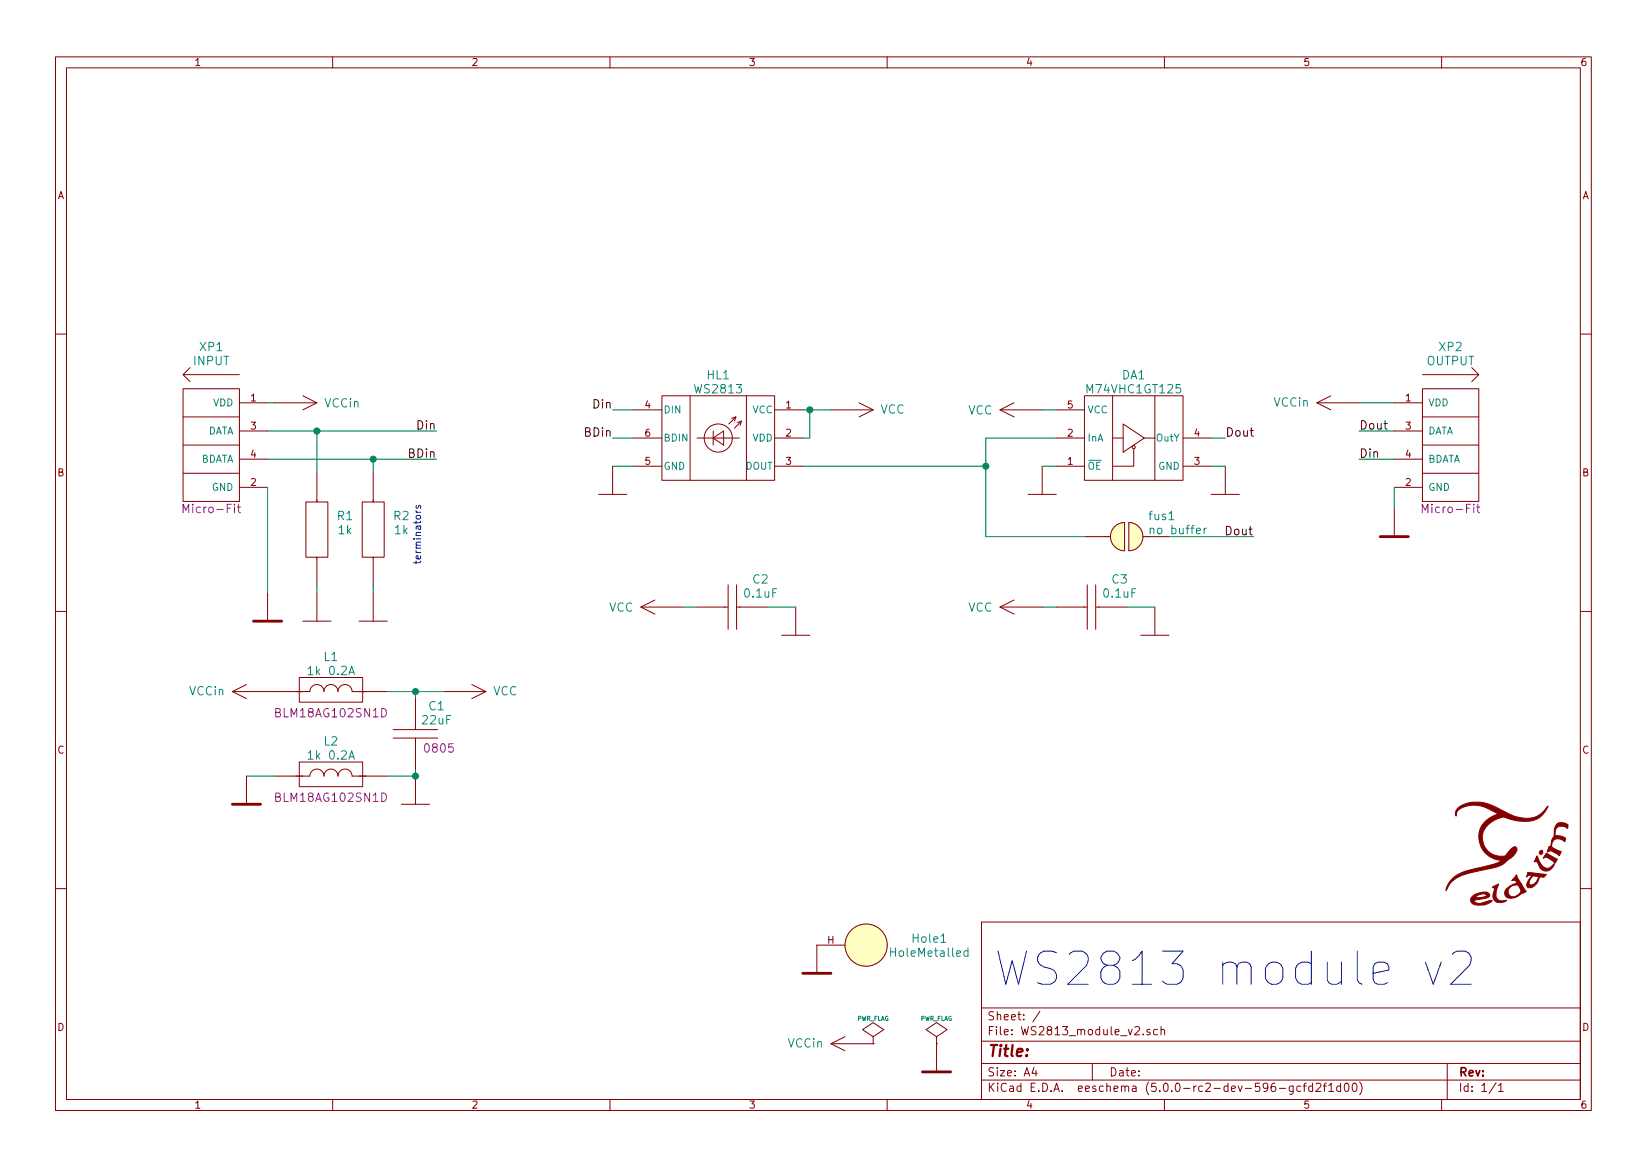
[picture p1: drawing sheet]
EESchema Schematic File Version 4
LIBS:WS2813_module_v2-cache
EELAYER 26 0
EELAYER END
$Descr A4 11693 8268
encoding utf-8
Sheet 1 1
Title ""
Date ""
Rev ""
Comp ""
Comment1 ""
Comment2 ""
Comment3 ""
Comment4 ""
$EndDescr
Text Notes 7050 7000 0    236  ~ 0
WS2813 module v2
$Comp
L Connectors:for_WS2813 XP2
U 1 1
P 10300 3150
F 0 "XP2" H 10300 3850 60  0000 C CNN
F 1 "OUTPUT" H 10300 3750 60  0000 C CNN
F 2 "Connectors:for_WS2813_MicroFit-1x4R" H 10300 2900 60  0001 C CNN
F 3 "" H 10300 2900 60  0000 C CNN
F 4 "Micro-Fit" H 10300 2700 60  0000 C CNN "Step"
	1    10300 3150
	-1   0    0    -1  
$EndComp
$Comp
L Connectors:for_WS2813 XP1
U 1 1
P 1500 3150
F 0 "XP1" H 1500 3850 60  0000 C CNN
F 1 "INPUT" H 1500 3750 60  0000 C CNN
F 2 "Connectors:for_WS2813_MicroFit-1x4R" H 1500 2900 60  0001 C CNN
F 3 "" H 1500 2900 60  0000 C CNN
F 4 "Micro-Fit" H 1500 2700 60  0000 C CNN "Step"
	1    1500 3150
	1    0    0    -1  
$EndComp
Wire Wire Line
	1900 4200 1900 3450
Wire Wire Line
	9900 3450 9900 3600
$Comp
L LED:WS2813 HL1
U 1 2
P 5100 3100
F 0 "HL1" H 5100 3550 60  0000 C CNN
F 1 "WS2813" H 5100 3450 60  0000 C CNN
F 2 "LEDs:WS2813" H 5100 2750 60  0001 C CNN
F 3 "" H 4850 3400 60  0000 C CNN
	1    5100 3100
	1    0    0    -1  
$EndComp
Wire Wire Line
	5700 3100 5750 3100
Wire Wire Line
	5750 3100 5750 2900
Wire Wire Line
	5700 2900 5750 2900
Wire Wire Line
	1900 2850 1950 2850
Wire Wire Line
	3100 3050 2250 3050
Wire Wire Line
	1900 3250 2650 3250
Wire Wire Line
	4350 3100 4500 3100
$Comp
L Power:GND #U07
U 1 1
P 4350 3300
F 0 "#U07" V 4400 3350 60  0001 C CNN
F 1 "GND" V 4400 3250 60  0001 C CNN
F 2 "" H 4350 3300 60  0000 C CNN
F 3 "" H 4350 3300 60  0000 C CNN
	1    4350 3300
	-1   0    0    -1  
$EndComp
Wire Wire Line
	4500 3300 4350 3300
Wire Wire Line
	9650 3050 9900 3050
Text Label 3100 3050 2    60   ~ 0
Din
Text Label 9650 3250 0    60   ~ 0
Din
Wire Wire Line
	9650 3250 9900 3250
$Comp
L Power:PWR_FLAG #FLG01
U 1 1
P 6200 7400
F 0 "#FLG01" H 6200 7495 30  0001 C CNN
F 1 "PWR_FLAG" H 6200 7580 30  0000 C CNN
F 2 "" H 6200 7400 60  0000 C CNN
F 3 "" H 6200 7400 60  0000 C CNN
	1    6200 7400
	1    0    0    -1  
$EndComp
$Comp
L PCB_details:HoleMetalled Hole1
U 1 1
P 6150 6700
F 0 "Hole1" H 5700 6750 60  0000 C CNN
F 1 "HoleMetalled" H 5700 6650 60  0000 C CNN
F 2 "PCB_details:Hole_for_M2" H 6150 6700 60  0001 C CNN
F 3 "" H 6150 6700 60  0000 C CNN
	1    6150 6700
	-1   0    0    -1  
$EndComp
$Comp
L Power:PWR_FLAG #FLG02
U 1 1
P 6650 7400
F 0 "#FLG02" H 6650 7495 30  0001 C CNN
F 1 "PWR_FLAG" H 6650 7580 30  0000 C CNN
F 2 "" H 6650 7400 60  0000 C CNN
F 3 "" H 6650 7400 60  0000 C CNN
	1    6650 7400
	1    0    0    -1  
$EndComp
Text Label 3100 3250 2    60   ~ 0
BDin
Text Label 9650 3050 0    60   ~ 0
Dout
Wire Wire Line
	9650 2850 9900 2850
$Comp
L Power:VCC #U011
U 1 1
P 5900 2900
F 0 "#U011" H 5950 2950 60  0001 C CNN
F 1 "VCC" H 6250 2900 60  0000 L CNN
F 2 "" H 5900 2900 60  0000 C CNN
F 3 "" H 5900 2900 60  0000 C CNN
	1    5900 2900
	1    0    0    1   
$EndComp
Text Label 4350 3100 2    60   ~ 0
BDin
Wire Wire Line
	4500 2900 4350 2900
Text Label 4350 2900 2    60   ~ 0
Din
Wire Wire Line
	5900 2900 5750 2900
Connection ~ 5750 2900
$Comp
L Capacitors:C_0603 C2
U 1 2
P 5250 4300
F 0 "C2" H 5400 4500 60  0000 C CNN
F 1 "0.1uF" H 5400 4400 60  0000 C CNN
F 2 "Capacitors:CAP0603" H 5450 4200 60  0001 C CNN
F 3 "" H 5250 4550 60  0000 C CNN
F 4 "2" H 5150 4500 60  0001 C CNN "SolderPoints"
F 5 "0" H 5150 4400 60  0001 C CNN "SolderPoints_DIP"
F 6 "0603" V 5300 4100 60  0001 C CNN "Size"
	1    5250 4300
	1    0    0    -1  
$EndComp
$Comp
L Power:GND #U06
U 1 1
P 8200 4300
F 0 "#U06" V 8250 4350 60  0001 C CNN
F 1 "GND" V 8250 4250 60  0001 C CNN
F 2 "" H 8200 4300 60  0000 C CNN
F 3 "" H 8200 4300 60  0000 C CNN
	1    8200 4300
	-1   0    0    -1  
$EndComp
$Comp
L Resistors:R_0603 R2
U 1 2
P 2900 3900
F 0 "R2" H 2850 4150 60  0000 C CNN
F 1 "1k" H 2850 4050 60  0000 C CNN
F 2 "Resistors:RES0603" H 2900 3750 60  0001 C CNN
F 3 "" H 2500 3900 60  0000 C CNN
F 4 "2" H 2700 4150 60  0001 C CNN "SolderPoints"
F 5 "0" H 2700 4050 60  0001 C CNN "SolderPoints_DIP"
	1    2900 3900
	1    0    0    -1  
$EndComp
$Comp
L Resistors:R_0603 R1
U 1 2
P 2500 3900
F 0 "R1" H 2450 4150 60  0000 C CNN
F 1 "1k" H 2450 4050 60  0000 C CNN
F 2 "Resistors:RES0603" H 2500 3750 60  0001 C CNN
F 3 "" H 2100 3900 60  0000 C CNN
F 4 "2" H 2300 4150 60  0001 C CNN "SolderPoints"
F 5 "0" H 2300 4050 60  0001 C CNN "SolderPoints_DIP"
	1    2500 3900
	1    0    0    -1  
$EndComp
$Comp
L Power:GND #U03
U 1 1
P 2250 4200
F 0 "#U03" V 2300 4250 60  0001 C CNN
F 1 "GND" V 2300 4150 60  0001 C CNN
F 2 "" H 2250 4200 60  0000 C CNN
F 3 "" H 2250 4200 60  0000 C CNN
	1    2250 4200
	-1   0    0    -1  
$EndComp
$Comp
L Power:GND #U04
U 1 1
P 2650 4200
F 0 "#U04" V 2700 4250 60  0001 C CNN
F 1 "GND" V 2700 4150 60  0001 C CNN
F 2 "" H 2650 4200 60  0000 C CNN
F 3 "" H 2650 4200 60  0000 C CNN
	1    2650 4200
	-1   0    0    -1  
$EndComp
Wire Wire Line
	2250 3350 2250 3050
Connection ~ 2250 3050
Wire Wire Line
	2250 3050 1900 3050
Wire Wire Line
	2650 3350 2650 3250
Connection ~ 2650 3250
Wire Wire Line
	2650 3250 3100 3250
Wire Wire Line
	2650 4150 2650 4200
Wire Wire Line
	2250 4150 2250 4200
Text Notes 3000 4000 1    50   ~ 0
terminators
$Comp
L Graphics:Eldalim Logo1
U 1 1
P 10700 6050
F 0 "Logo1" H 10700 6600 60  0001 C CNN
F 1 "Eldalim" H 10700 6500 60  0001 C CNN
F 2 "Graphics:Eldalim_5x4" H 10700 6050 60  0001 C CNN
F 3 "" H 10700 6050 60  0000 C CNN
	1    10700 6050
	1    0    0    -1  
$EndComp
$Comp
L Interface:M74VHC1GT125 DA1
U 1 1
P 8050 3100
F 0 "DA1" H 8050 3550 60  0000 C CNN
F 1 "M74VHC1GT125" H 8050 3450 60  0000 C CNN
F 2 "SOT:SOT23-5" H 8050 2750 60  0001 C CNN
F 3 "" H 8025 3100 60  0000 C CNN
F 4 "5" H 7650 3550 60  0001 C CNN "SolderPoints"
F 5 "0" H 7650 3450 60  0001 C CNN "SolderPoints_DIP"
	1    8050 3100
	1    0    0    -1  
$EndComp
$Comp
L Power:VCC #U014
U 1 1
P 7400 2900
F 0 "#U014" H 7450 2950 60  0001 C CNN
F 1 "VCC" H 7750 2900 60  0000 L CNN
F 2 "" H 7400 2900 60  0000 C CNN
F 3 "" H 7400 2900 60  0000 C CNN
	1    7400 2900
	-1   0    0    -1  
$EndComp
Wire Wire Line
	7500 2900 7400 2900
$Comp
L Power:GND #U015
U 1 1
P 7400 3300
F 0 "#U015" V 7450 3350 60  0001 C CNN
F 1 "GND" V 7450 3250 60  0001 C CNN
F 2 "" H 7400 3300 60  0000 C CNN
F 3 "" H 7400 3300 60  0000 C CNN
	1    7400 3300
	-1   0    0    -1  
$EndComp
Wire Wire Line
	7400 3300 7500 3300
$Comp
L Power:GND #U019
U 1 1
P 8700 3300
F 0 "#U019" V 8750 3350 60  0001 C CNN
F 1 "GND" V 8750 3250 60  0001 C CNN
F 2 "" H 8700 3300 60  0000 C CNN
F 3 "" H 8700 3300 60  0000 C CNN
	1    8700 3300
	-1   0    0    -1  
$EndComp
Text Label 8700 3100 0    60   ~ 0
Dout
Wire Wire Line
	8700 3100 8600 3100
$Comp
L PCB_details:Fuse fus1
U 1 1
P 8000 3800
F 0 "fus1" H 8150 3950 60  0000 L CNN
F 1 "no buffer" H 8150 3850 60  0000 L CNN
F 2 "PCB_details:FuseSolder" H 8000 3650 60  0001 C CNN
F 3 "" H 7935 3800 60  0000 C CNN
F 4 "0" H 7800 3950 60  0001 C CNN "SolderPoints"
F 5 "0" H 7800 3850 60  0001 C CNN "SolderPoints_DIP"
	1    8000 3800
	1    0    0    -1  
$EndComp
Wire Wire Line
	8600 3300 8700 3300
Text Label 8900 3800 2    60   ~ 0
Dout
Wire Wire Line
	8300 3800 8900 3800
Wire Wire Line
	7500 3100 7000 3100
Wire Wire Line
	7000 3100 7000 3300
Wire Wire Line
	7000 3800 7000 3300
Wire Wire Line
	7000 3800 7700 3800
Connection ~ 7000 3300
$Comp
L Power:VCC #U0101
U 1 1
P 7400 4300
F 0 "#U0101" H 7450 4350 60  0001 C CNN
F 1 "VCC" H 7750 4300 60  0000 L CNN
F 2 "" H 7400 4300 60  0000 C CNN
F 3 "" H 7400 4300 60  0000 C CNN
	1    7400 4300
	-1   0    0    -1  
$EndComp
Wire Wire Line
	8200 4300 8000 4300
Wire Wire Line
	7500 4300 7400 4300
Wire Wire Line
	5700 3300 7000 3300
$Comp
L Capacitors:C_0603 C3
U 1 2
P 7800 4300
F 0 "C3" H 7950 4500 60  0000 C CNN
F 1 "0.1uF" H 7950 4400 60  0000 C CNN
F 2 "Capacitors:CAP0603" H 8000 4200 60  0001 C CNN
F 3 "" H 7800 4550 60  0000 C CNN
F 4 "2" H 7700 4500 60  0001 C CNN "SolderPoints"
F 5 "0" H 7700 4400 60  0001 C CNN "SolderPoints_DIP"
F 6 "0603" V 7850 4100 60  0001 C CNN "Size"
	1    7800 4300
	1    0    0    -1  
$EndComp
$Comp
L Power:GND #U0102
U 1 1
P 5650 4300
F 0 "#U0102" V 5700 4350 60  0001 C CNN
F 1 "GND" V 5700 4250 60  0001 C CNN
F 2 "" H 5650 4300 60  0000 C CNN
F 3 "" H 5650 4300 60  0000 C CNN
	1    5650 4300
	-1   0    0    -1  
$EndComp
$Comp
L Power:VCC #U0103
U 1 1
P 4850 4300
F 0 "#U0103" H 4900 4350 60  0001 C CNN
F 1 "VCC" H 5200 4300 60  0000 L CNN
F 2 "" H 4850 4300 60  0000 C CNN
F 3 "" H 4850 4300 60  0000 C CNN
	1    4850 4300
	-1   0    0    -1  
$EndComp
Wire Wire Line
	5650 4300 5450 4300
Wire Wire Line
	4950 4300 4850 4300
$Comp
L Protection:BLM18AG102 L1
U 1 1
P 2350 4900
F 0 "L1" H 2350 5150 60  0000 C CNN
F 1 "1k 0.2A" H 2350 5050 60  0000 C CNN
F 2 "Inductors:IND0603" H 2350 4750 60  0001 C CNN
F 3 "" H 2350 5150 60  0000 C CNN
F 4 "2" H 1950 5150 60  0001 C CNN "SolderPoints"
F 5 "0" H 1950 5050 60  0001 C CNN "SolderPoints_DIP"
F 6 "BLM18AG102SN1D" H 2350 4750 60  0000 C CNN "Type"
	1    2350 4900
	1    0    0    -1  
$EndComp
$Comp
L Power:VCCin #U0104
U 1 1
P 1950 2850
F 0 "#U0104" H 2000 2900 60  0001 C CNN
F 1 "VCCin" H 2300 2850 60  0000 L CNN
F 2 "" H 1950 2850 60  0000 C CNN
F 3 "" H 1950 2850 60  0000 C CNN
	1    1950 2850
	1    0    0    -1  
$EndComp
$Comp
L Power:VCCin #U0105
U 1 1
P 9650 2850
F 0 "#U0105" H 9700 2900 60  0001 C CNN
F 1 "VCCin" H 10000 2850 60  0000 L CNN
F 2 "" H 9650 2850 60  0000 C CNN
F 3 "" H 9650 2850 60  0000 C CNN
	1    9650 2850
	-1   0    0    1   
$EndComp
$Comp
L Power:VCCin #U0106
U 1 1
P 1950 4900
F 0 "#U0106" H 2000 4950 60  0001 C CNN
F 1 "VCCin" H 2300 4900 60  0000 L CNN
F 2 "" H 1950 4900 60  0000 C CNN
F 3 "" H 1950 4900 60  0000 C CNN
	1    1950 4900
	-1   0    0    1   
$EndComp
$Comp
L Power:VCC #U0107
U 1 1
P 3150 4900
F 0 "#U0107" H 3200 4950 60  0001 C CNN
F 1 "VCC" H 3500 4900 60  0000 L CNN
F 2 "" H 3150 4900 60  0000 C CNN
F 3 "" H 3150 4900 60  0000 C CNN
	1    3150 4900
	1    0    0    1   
$EndComp
$Comp
L Power:GND #U0108
U 1 1
P 2950 5500
F 0 "#U0108" V 3000 5550 60  0001 C CNN
F 1 "GND" V 3000 5450 60  0001 C CNN
F 2 "" H 2950 5500 60  0000 C CNN
F 3 "" H 2950 5500 60  0000 C CNN
	1    2950 5500
	-1   0    0    -1  
$EndComp
$Comp
L Protection:BLM18AG102 L2
U 1 1
P 2350 5500
F 0 "L2" H 2350 5750 60  0000 C CNN
F 1 "1k 0.2A" H 2350 5650 60  0000 C CNN
F 2 "Inductors:IND0603" H 2350 5350 60  0001 C CNN
F 3 "" H 2350 5750 60  0000 C CNN
F 4 "2" H 1950 5750 60  0001 C CNN "SolderPoints"
F 5 "0" H 1950 5650 60  0001 C CNN "SolderPoints_DIP"
F 6 "BLM18AG102SN1D" H 2350 5350 60  0000 C CNN "Type"
	1    2350 5500
	1    0    0    -1  
$EndComp
Wire Wire Line
	2950 4950 2950 4900
Wire Wire Line
	2950 4900 3150 4900
Wire Wire Line
	2950 4900 2750 4900
Connection ~ 2950 4900
Wire Wire Line
	2950 5450 2950 5500
Wire Wire Line
	2950 5500 2750 5500
Connection ~ 2950 5500
$Comp
L Power:GND_Power #U0109
U 1 1
P 9900 3600
F 0 "#U0109" V 9950 3650 60  0001 C CNN
F 1 "GND_Power" V 9950 3550 60  0001 C CNN
F 2 "" H 9900 3600 60  0000 C CNN
F 3 "" H 9900 3600 60  0000 C CNN
	1    9900 3600
	1    0    0    -1  
$EndComp
$Comp
L Power:GND_Power #U0110
U 1 1
P 1900 4200
F 0 "#U0110" V 1950 4250 60  0001 C CNN
F 1 "GND_Power" V 1950 4150 60  0001 C CNN
F 2 "" H 1900 4200 60  0000 C CNN
F 3 "" H 1900 4200 60  0000 C CNN
	1    1900 4200
	1    0    0    -1  
$EndComp
$Comp
L Power:GND_Power #U0111
U 1 1
P 1750 5500
F 0 "#U0111" V 1800 5550 60  0001 C CNN
F 1 "GND_Power" V 1800 5450 60  0001 C CNN
F 2 "" H 1750 5500 60  0000 C CNN
F 3 "" H 1750 5500 60  0000 C CNN
	1    1750 5500
	1    0    0    -1  
$EndComp
Wire Wire Line
	1950 5500 1750 5500
$Comp
L Power:GND_Power #U0112
U 1 1
P 6650 7400
F 0 "#U0112" V 6700 7450 60  0001 C CNN
F 1 "GND_Power" V 6700 7350 60  0001 C CNN
F 2 "" H 6650 7400 60  0000 C CNN
F 3 "" H 6650 7400 60  0000 C CNN
	1    6650 7400
	1    0    0    -1  
$EndComp
$Comp
L Power:VCCin #U0113
U 1 1
P 6200 7400
F 0 "#U0113" H 6250 7450 60  0001 C CNN
F 1 "VCCin" H 6550 7400 60  0000 L CNN
F 2 "" H 6200 7400 60  0000 C CNN
F 3 "" H 6200 7400 60  0000 C CNN
	1    6200 7400
	-1   0    0    1   
$EndComp
$Comp
L Power:GND_Power #U0114
U 1 1
P 5800 6700
F 0 "#U0114" V 5850 6750 60  0001 C CNN
F 1 "GND_Power" V 5850 6650 60  0001 C CNN
F 2 "" H 5800 6700 60  0000 C CNN
F 3 "" H 5800 6700 60  0000 C CNN
	1    5800 6700
	1    0    0    -1  
$EndComp
$Comp
L Capacitors:C_0805 C1
U 1 1
P 2950 5200
F 0 "C1" H 3100 5400 60  0000 C CNN
F 1 "22uF" H 3100 5300 60  0000 C CNN
F 2 "Capacitors:CAP0805" H 3150 5100 60  0001 C CNN
F 3 "" H 2950 5450 60  0000 C CNN
F 4 "2" H 2850 5400 60  0001 C CNN "SolderPoints"
F 5 "0" H 2850 5300 60  0001 C CNN "SolderPoints_DIP"
F 6 "0805" H 3000 5100 60  0000 L CNN "Size"
	1    2950 5200
	1    0    0    -1  
$EndComp
$EndSCHEMATC
